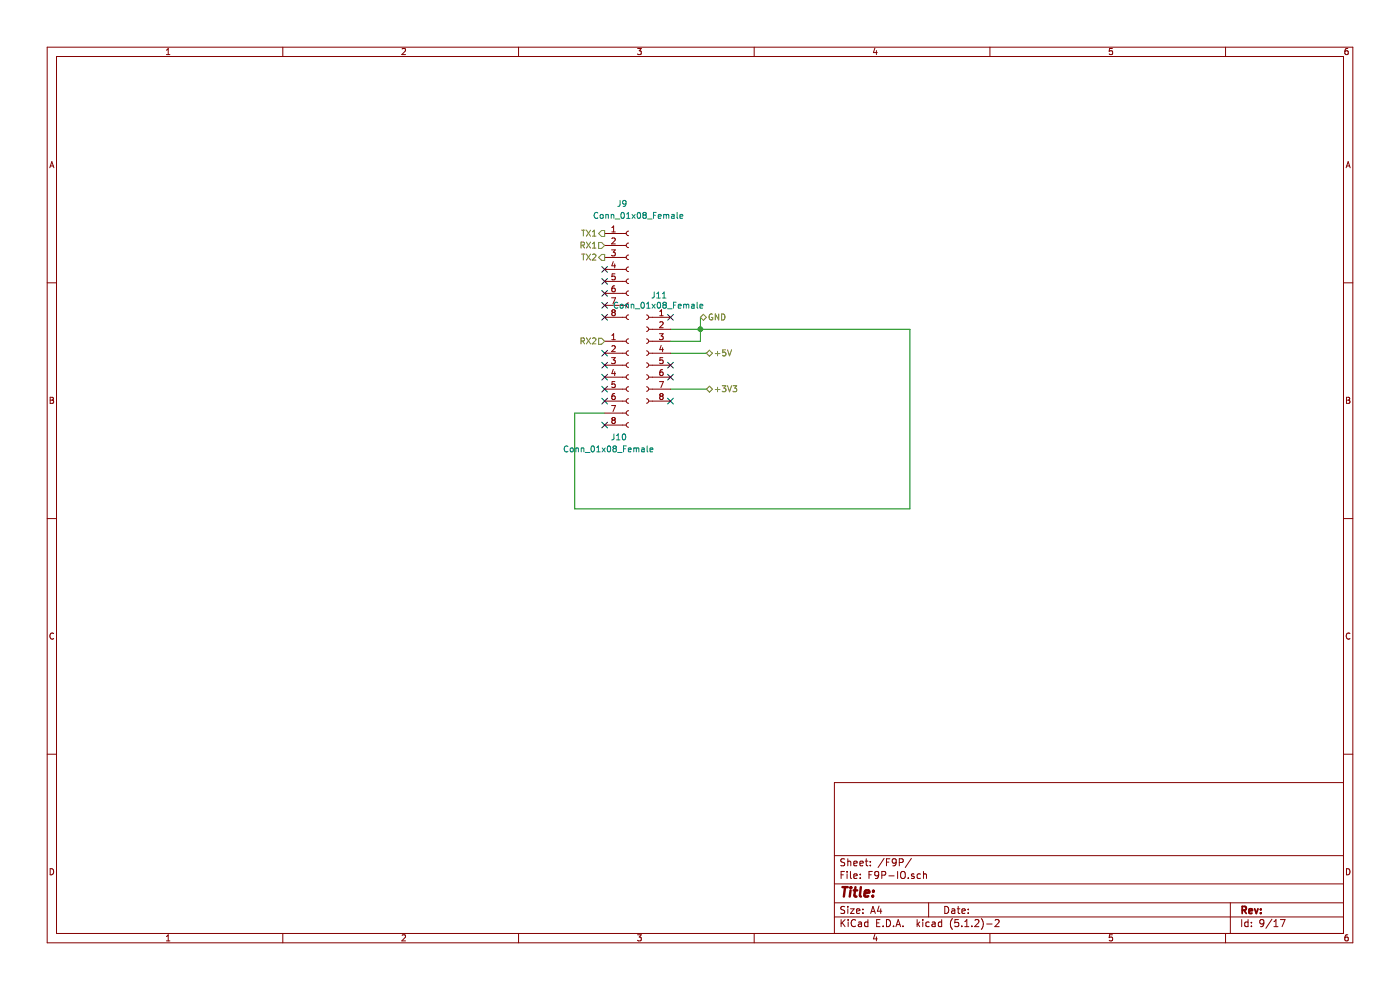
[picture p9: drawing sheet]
EESchema Schematic File Version 4
LIBS:mainPCB-cache
EELAYER 29 0
EELAYER END
$Descr A4 11693 8268
encoding utf-8
Sheet 9 17
Title ""
Date ""
Rev ""
Comp ""
Comment1 ""
Comment2 ""
Comment3 ""
Comment4 ""
$EndDescr
Wire Wire Line
	4800 3450 5050 3450
NoConn ~ 5050 2250
NoConn ~ 5050 2350
NoConn ~ 5050 2450
NoConn ~ 5050 2550
NoConn ~ 5050 2650
NoConn ~ 5050 2950
NoConn ~ 5050 3050
NoConn ~ 5050 3150
NoConn ~ 5050 3250
NoConn ~ 5050 3350
NoConn ~ 5050 3550
NoConn ~ 5600 2650
NoConn ~ 5600 3050
NoConn ~ 5600 3150
NoConn ~ 5600 3350
Wire Wire Line
	5600 2950 5900 2950
Wire Wire Line
	5850 2650 5850 2750
Wire Wire Line
	5850 2750 5600 2750
Wire Wire Line
	5600 3250 5900 3250
$Comp
L Connector:Conn_01x08_Female J9
U 1 1
P 5250 2250
F 0 "J9" H 5150 2800 50  0000 L CNN
F 1 "Conn_01x08_Female" H 4950 2700 50  0000 L CNN
F 2 "Connector_PinSocket_2.54mm:PinSocket_1x08_P2.54mm_Vertical" H 5250 2250 50  0001 C CNN
F 3 "" H 5250 2250 50  0001 C CNN
	1    5250 2250
	1    0    0    -1  
$EndComp
$Comp
L Connector:Conn_01x08_Female J10
U 1 1
P 5250 3150
F 0 "J10" H 5100 2650 50  0000 L CNN
F 1 "Conn_01x08_Female" H 4700 2550 50  0000 L CNN
F 2 "Connector_PinSocket_2.54mm:PinSocket_1x08_P2.54mm_Vertical" H 5250 3150 50  0001 C CNN
F 3 "" H 5250 3150 50  0001 C CNN
	1    5250 3150
	1    0    0    -1  
$EndComp
$Comp
L Connector:Conn_01x08_Female J11
U 1 1
P 5400 2950
F 0 "J11" H 5294 3435 50  0000 C CNN
F 1 "Conn_01x08_Female" H 5300 3350 50  0000 C CNN
F 2 "Connector_PinSocket_2.54mm:PinSocket_1x08_P2.54mm_Vertical" H 5400 2950 50  0001 C CNN
F 3 "" H 5400 2950 50  0001 C CNN
	1    5400 2950
	-1   0    0    -1  
$EndComp
Wire Wire Line
	5600 2850 5850 2850
Wire Wire Line
	5850 2750 5850 2850
Connection ~ 5850 2750
Text HLabel 5850 2650 2    50   BiDi ~ 0
GND
Text HLabel 5900 2950 2    50   BiDi ~ 0
+5V
Text HLabel 5900 3250 2    50   BiDi ~ 0
+3V3
Wire Wire Line
	4800 3450 4800 4250
Wire Wire Line
	4800 4250 7600 4250
Wire Wire Line
	7600 4250 7600 2750
Wire Wire Line
	7600 2750 5850 2750
Text HLabel 5050 1950 0    50   Output ~ 0
TX1
Text HLabel 5050 2050 0    50   Input ~ 0
RX1
Text HLabel 5050 2150 0    50   Output ~ 0
TX2
Text HLabel 5050 2850 0    50   Input ~ 0
RX2
$EndSCHEMATC
